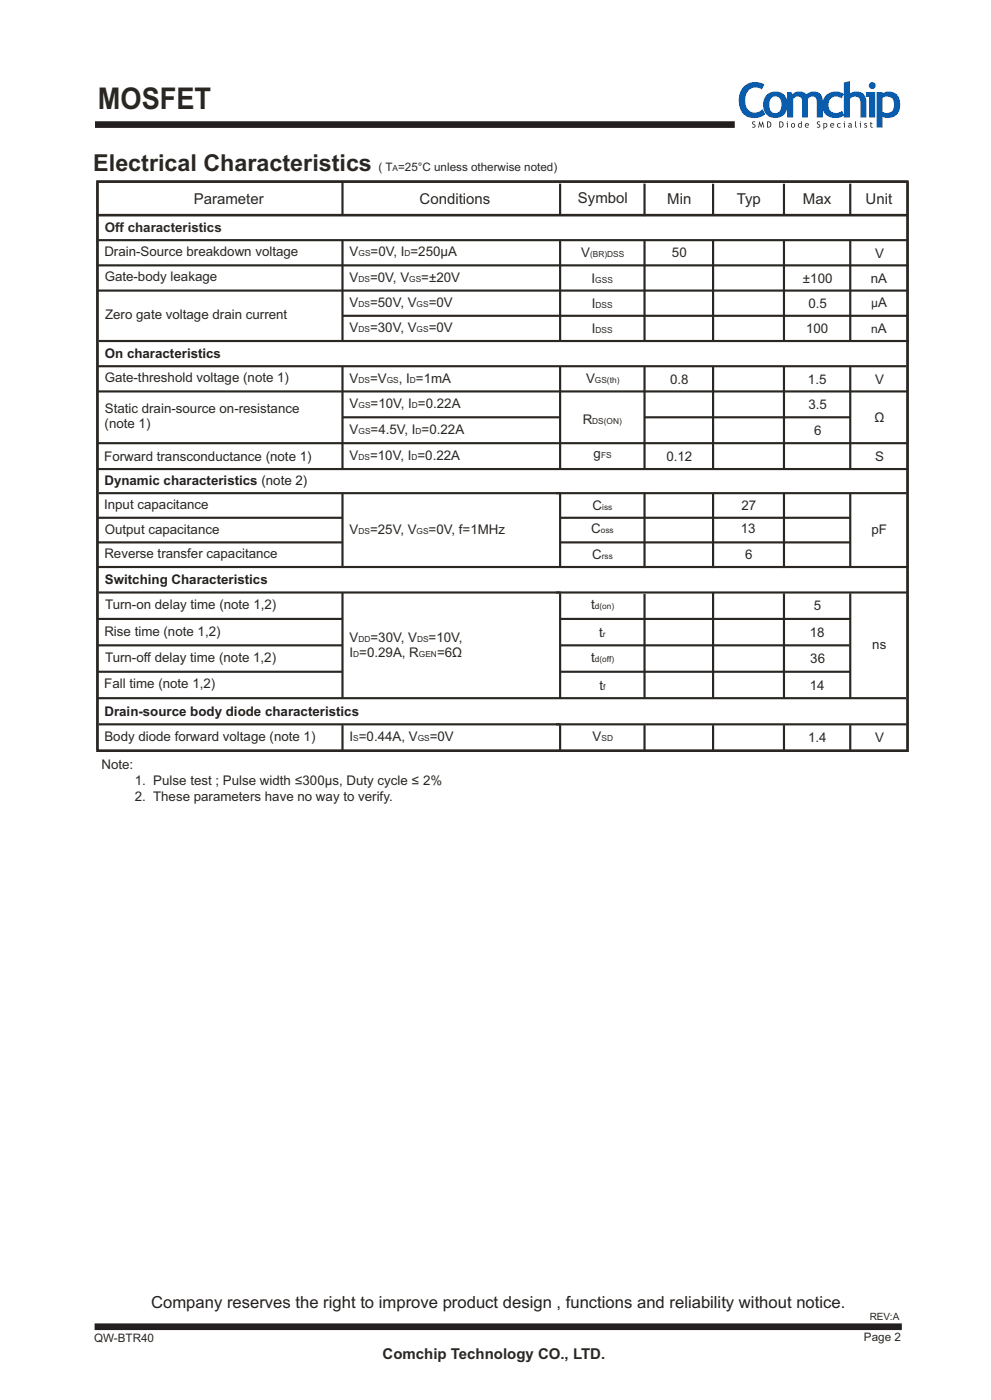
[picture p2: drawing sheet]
<svg xmlns="http://www.w3.org/2000/svg" width="210mm" height="297mm" viewBox="0 0 210 297" stroke-linecap="round" stroke-linejoin="round" font-family="sans-serif">
<path d="M20.1 26.4h135.5M20 281.2h171" fill="none" stroke="#231f20" stroke-width="1.4" stroke-linecap="butt"/>
<g fill="none" stroke="#2a2723" stroke-width=".46">
<path d="M20.5 38.5h171.7M20.6 38.6v120.3M72.5 38.5v7M118.6 38.9v6.8M136.5 38.9v6.9M151 38.9v6.8M166.1 38.9v6.8M180.1 38.9v6.8M192.2 38.6v120.1M20.4 56.2h172M20.5 45.6h171.7M20.5 50.9h171.6"/>
<path d="M20.7 45.6h171.3M72.5 51v21.5M118.6 51v21.3M136.5 51v21.2M151 50.8v21.7M166.1 50.9v21.3M180.1 51v21.3M20.5 61.6h171.6M20.7 77.6h171.3M20.9 72.3h171.6M72.5 77.5v21.8M72.6 66.9h119.5"/>
<path d="M118.6 77.5v21.8M136.5 77.5v21.9M151 77.7v21.6M166.1 77.7v21.7M180.1 77.6v21.8M20.5 93.9h171.8M20.5 99.4h171.7M20.5 83h171.8M72.6 88.4h46M136.5 88.4h43.6M20.6 109.7h51.9M20.6 114.9h52"/>
<path d="M20.9 104.5h97.8M72.5 104.6v15.7M117.8 104.5h74.2M118.6 109.7h61.4M118.6 114.9h61.5M118.6 104.4v15.9M136.5 104.4v16M151 104.5v15.9M166.1 104.4v16M180.1 104.4v15.9M20.6 120.2h171.8M20.6 131.2h51.9"/>
<path d="M20.6 136.8h51.9M20.9 125.6h97.8M72.5 125.6v22.3M117.8 125.6h74.2M118.5 131.2h61.6M118.6 125.8v22.3M118.6 136.8h61.3M136.5 125.9v22M151 125.6v22.5M166.1 125.8v22.3M180.1 125.8v22.2M20.6 148h171.3"/>
<path d="M20.6 142.4h51.9M20.6 159.1h171.8M20.9 153.5h97.8M72.5 153.7v5.3M117.8 153.5h74.2M118.6 153.7v5.3M118.6 142.4h61.5M136.5 153.7v5.3M151 153.7v5.3M166.1 153.7v5.3M180.1 153.7v5.3"/>
</g>
<path d="M20.6 38.5h171.6v120.6h-171.6z" fill="none" stroke="#2a2723" stroke-width=".53"/>
<g fill="#0a5dac">
<path d="M157.8 18.1a3.7 3.7 0 0 1 4.1-.2l-.5 1.1a2.17 2.17 0 0 0-2.4-.2 2.17 2.17 0 0 0-1.1 2 2.32 2.32 0 0 0 2.3 3l.7-.2 .6-.5 .6 1.1a3.4 3.4 0 0 1-3.9 .5 3.4 3.4 0 0 1-1.7-3.5l.2-1.5 .4-.8z"/>
<path d="M166.7 19.5h.9l.3 .5a2.19 2.19 0 0 1 2.9 0 1.98 1.98 0 0 1 2.2-.5 1.98 1.98 0 0 1 1.3 1.8v3.6h-1.3v-3.4a.99 .99 0 0 0-.7-1 .99 .99 0 0 0-1.2 .5v3.9h-1.2v-3.6a.98 .98 0 0 0-.8-.8 .98 .98 0 0 0-1.1 .5v3.9h-1.3z"/>
<path d="M175 20.2a3.1 3.1 0 0 1 3.8-.3l-.6 1a1.72 1.72 0 0 0-2.8 1.2 1.72 1.72 0 0 0 2.7 1.6l.2-.2 .5 1a3.1 3.1 0 0 1-4.4-.9 3.2 3.2 0 0 1 .6-3.4z"/>
<path d="M178.7 17.5l1.3-.3v2.6a2.12 2.12 0 0 1 2.3-.2 2.12 2.12 0 0 1 1.2 2v3.3h-1.3v-3.3a1.2 1.2 0 0 0-.9-1.1 1.2 1.2 0 0 0-1.3 .5v3.9h-1.3z"/>
<path d="M162.3 20.2a2.63 2.63 0 0 1 3.3-.5 2.63 2.63 0 0 1 1.2 3 2.62 2.62 0 0 1-3.1 2.3 2.62 2.62 0 0 1-2-3.3l.2-.8zM163.5 20.7a2.38 2.38 0 0 0 0 3.1 1.37 1.37 0 0 0 1.6-.1 1.37 1.37 0 0 0 .4-1.5 1.34 1.34 0 0 0-.4-1.4 1.34 1.34 0 0 0-1.4-.3z"/>
<path d="M184 18.1a.75 .75 0 0 1 1.5 0 .75 .75 0 0 1-1.5 0zM183.4 19.5h2v5.4h-1.3v-4.4h-.7z"/>
<path d="M185.7 19.5h1.2v.4a2.39 2.39 0 0 1 2.7-.1 2.39 2.39 0 0 1 1.1 2.4 2.59 2.59 0 0 1-3.8 2.6v2.2h-1.2zM186.9 20.8v2.9a1.53 1.53 0 0 0 1.7 .1 1.53 1.53 0 0 0 .8-1.6 1.47 1.47 0 0 0-.7-1.6 1.47 1.47 0 0 0-1.8 .2z"/>
</g>
<g fill="#231f20">
<path d="M159.4 25.8h.6l-.1 .1h-.4v.3a.44 .44 0 0 1 .5 .6 .44 .44 0 0 1-.7 .2l.1-.1a.24 .24 0 0 0 .4-.1 .24 .24 0 0 0-.2-.3l-.3-.3z"/>
<path d="M160.8 25.7l.4 1 .4-1 .3 1.3h-.2l-.2-.8-.3 .9-.3-.9-.1 .8h-.2z"/>
<path d="M173.1 25.8h.6l-.1 .1h-.4l.1 .3a.44 .44 0 0 1 .4 .6 .44 .44 0 0 1-.7 .2l.1-.1a.24 .24 0 0 0 .4-.1 .24 .24 0 0 0-.1-.3l-.4-.3z"/>
<path d="M177.4 26.2l.5-.1 .2 .1-.1 .1a.34 .34 0 0 0-.5 0 .34 .34 0 0 0 0 .5 .34 .34 0 0 0 .5 0l.1 .2a.5 .5 0 0 1-.7-.1 .5 .5 0 0 1 0-.7z"/>
<path d="M181.1 25.7h.2v1l.2 .4-.3-.2z"/>
<path d="M183.1 26.1h.5v.2l-.3-.1v.2a.36 .36 0 0 1 .3 .5 .36 .36 0 0 1-.6 .1l.1-.2 .2 .1 .2-.1-.4-.4z"/>
<path d="M184.4 25.9l.1-.1v.3h.3v.1h-.3v.5l.4 .3h-.4l-.1-.1v-.7h-.1z"/>
<path d="M162.5 25.7a.7 .7 0 0 1 .9 .7 .7 .7 0 0 1-.9 .6zM162.6 25.9v1a.49 .49 0 0 0 .6-.5 .49 .49 0 0 0-.6-.5z"/>
<path d="M165.1 25.7a.7 .7 0 0 1 .9 .7 .7 .7 0 0 1-.9 .6zM165.2 25.9v1a.49 .49 0 0 0 .6-.5 .49 .49 0 0 0-.6-.5z"/>
<path d="M166.7 25.8a.1 .1 0 0 1 .2 0 .1 .1 0 0 1-.2 0zM166.6 26.1h.3v.9h-.2v-.8z"/>
<path d="M167.5 26.5a.5 .5 0 0 1 1 0 .5 .5 0 0 1-1 0zM167.8 26.3v.5l.2 .1a.32 .32 0 0 0 .2-.4 .32 .32 0 0 0-.4-.2z"/>
<path d="M169.1 26.2l.6-.1v-.4h.1v1.3h-.1a.46 .46 0 0 1-.7-.2 .46 .46 0 0 1 .1-.6zM169.3 26.3l-.1 .5 .4 .1 .1-.6z"/>
<path d="M170.6 26.2a.42 .42 0 0 1 .5-.1 .42 .42 0 0 1 .2 .5h-.7l.2 .3 .4-.1 .1 .2a.5 .5 0 0 1-.7-.1 .5 .5 0 0 1 0-.7zM170.7 26.3l-.1 .2h.6l-.2-.3z"/>
<path d="M174.4 26.1l.2 .1a.46 .46 0 0 1 .6 .4 .46 .46 0 0 1-.6 .4v.4h-.2zM174.6 26.3v.6a.34 .34 0 0 0 .5-.3 .34 .34 0 0 0-.4-.4z"/>
<path d="M176 26.2a.42 .42 0 0 1 .5-.1 .42 .42 0 0 1 .2 .5h-.7l.2 .3 .3-.1 .1 .2a.5 .5 0 0 1-.7-.1 .5 .5 0 0 1 .1-.7zM176.1 26.3l-.1 .2h.5l-.1-.3z"/>
<path d="M178.8 25.8a.1 .1 0 0 1 .2 0 .1 .1 0 0 1-.2 0zM178.7 26.1h.3v.9h-.2v-.8z"/>
<path d="M179.7 26.2a.42 .42 0 0 1 .7 .3l.1 .6-.3-.2-.3 .2a.33 .33 0 0 1-.2-.5 .33 .33 0 0 1 .4-.2l.1 .1v-.2h-.4zM179.9 26.6v.3l.3-.1v-.2z"/>
<path d="M182.2 25.8a.1 .1 0 0 1 .2 0 .1 .1 0 0 1-.2 0zM182.1 26.1h.3v.9h-.2v-.8z"/>
</g>
<text font-size="6.3" fill="#2a2723" x="20.8" y="23">MOSFET</text>
<text font-size="4.9" fill="#2a2723" x="19.8" y="36.1">Electrical Characteristics</text>
<text font-size="3.5" fill="#231f20" x="32" y="277.2">Company reserves the right to improve product design , functions and reliability without notice.</text>
<g font-size="3.2" fill="#2a2723">
<text x="41.1" y="43.3">Parameter</text>
<text x="88.9" y="43.3">Conditions</text>
<text x="122.4" y="43">Symbol</text>
<text x="141.3" y="43.3">Min</text>
<text x="156" y="43.3">Typ</text>
<text x="170.1" y="43.3">Max</text>
<text x="183.3" y="43.3">Unit</text>
<text x="81" y="288">Comchip Technology CO., LTD.</text>
</g>
<g font-size="2.8" fill="#2a2723">
<text x="22.2" y="49.2">Off characteristics</text>
<text x="22.1" y="54.3">Drain-Source breakdown voltage</text>
<text x="22.2" y="59.6">Gate-body leakage</text>
<text x="74.1" y="54.3">V</text>
<text x="74.1" y="59.7">V</text>
<text x="78.4" y="59.7">=0V, V</text>
<text x="78.5" y="54.3">=0V, I =250μA</text>
<text x="89.2" y="59.7">=±20V</text>
<text x="123.1" y="54.4">V</text>
<text x="125.3" y="59.9">I</text>
<text x="142.3" y="54.6">50</text>
<text x="170.1" y="59.9">±100</text>
<text x="184.5" y="59.9">nA</text>
<text x="185.3" y="54.6">V</text>
<text x="74.1" y="65.1">V</text>
<text x="78.4" y="65.1">=50V, V</text>
<text x="90.8" y="65.1">=0V</text>
<text x="125.4" y="65.3">I</text>
<text x="171.2" y="65.2">0.5</text>
<text x="22.3" y="67.6">Zero gate voltage drain current</text>
<text x="74.1" y="70.4">V</text>
<text x="78.4" y="70.4">=30V, V</text>
<text x="90.8" y="70.4">=0V</text>
<text x="125.4" y="70.6">I</text>
<text x="170.7" y="70.6">100</text>
<text x="22.2" y="81">Gate-threshold voltage (note 1)</text>
<text x="74.1" y="81.1">V</text>
<text x="78.4" y="81.1">=V</text>
<text x="84.5" y="81.1">, I =1mA</text>
<text x="124.1" y="81.1">V</text>
<text x="141.9" y="81.3">0.8</text>
<text x="171.1" y="81.3">1.5</text>
<text x="185.3" y="81.3">V</text>
<text x="22.2" y="87.6">Static drain-source on-resistance</text>
<text x="74.1" y="86.5">V</text>
<text x="78.5" y="86.5">=10V, I =0.22A</text>
<text x="123.4" y="89.9">R</text>
<text x="171.2" y="86.7">3.5</text>
<text x="185.2" y="89.5">Ω</text>
<text x="22.2" y="90.7">(note 1)</text>
<text x="74.1" y="92">V</text>
<text x="78.5" y="92">=4.5V, I =0.22A</text>
<text x="172.4" y="92.2">6</text>
<text x="22.1" y="97.7">Forward transconductance (note 1)</text>
<text x="74.1" y="97.5">V</text>
<text x="78.4" y="97.5">=10V, I =0.22A</text>
<text x="125.7" y="97.1">g</text>
<text x="141.2" y="97.7">0.12</text>
<text x="185.4" y="97.7">S</text>
<text x="22.1" y="107.9">Input capacitance</text>
<text x="22.2" y="113.1">Output capacitance</text>
<text x="74.1" y="113.2">V</text>
<text x="78.4" y="113.2">=25V, V</text>
<text x="90.8" y="113.2">=0V, f=1MHz</text>
<text x="125.2" y="113">C</text>
<text x="125.5" y="108.1">C</text>
<text x="156.9" y="112.9">13</text>
<text x="157" y="108.1">27</text>
<text x="184.6" y="113.1">pF</text>
<text x="22.1" y="118.3">Reverse transfer capacitance</text>
<text x="125.4" y="118.6">C</text>
<text x="157.8" y="118.5">6</text>
<text x="22.3" y="129.1">Turn-on delay time (note 1,2)</text>
<text x="125.2" y="129.2">t</text>
<text x="172.4" y="129.3">5</text>
<text x="22.1" y="134.7">Rise time (note 1,2)</text>
<text x="74.1" y="136">V</text>
<text x="78.5" y="136">=30V, V</text>
<text x="90.8" y="136">=10V,</text>
<text x="126.9" y="134.9">t</text>
<text x="171.5" y="135">18</text>
<text x="184.8" y="137.5">ns</text>
<text x="22.3" y="140.3">Turn-off delay time (note 1,2)</text>
<text x="74.1" y="139.2">I =0.29A, R</text>
<text x="92.6" y="139.2">=6Ω</text>
<text x="125.2" y="140.4">t</text>
<text x="171.6" y="140.6">36</text>
<text x="22.1" y="145.9">Fall time (note 1,2)</text>
<text x="127" y="146.1">t</text>
<text x="171.5" y="146.2">14</text>
<text x="22.1" y="157">Body diode forward voltage (note 1)</text>
<text x="74.1" y="157.1">I =0.44A, V</text>
<text x="91" y="157.1">=0V</text>
<text x="125.5" y="157.1">V</text>
<text x="171.1" y="157.3">1.4</text>
<text x="185.3" y="157.3">V</text>
<text x="21.5" y="163">Note:</text>
<text x="28.6" y="166.3">1. Pulse test ; Pulse width ≤300µs, Duty cycle ≤ 2%</text>
<text x="28.6" y="169.8">2. These parameters have no way to verify.</text>
</g>
<g font-size="2.8" fill="#231f20">
<text x="22.2" y="75.9">On characteristics</text>
<text x="22.1" y="102.7">Dynamic characteristics (note 2)</text>
<text x="22.2" y="123.7">Switching Characteristics</text>
<text x="22.1" y="151.6">Drain-source body diode characteristics</text>
</g>
<g font-size="2.5" fill="#2a2723">
<text x="80.2" y="36.1">( T =25°C unless otherwise noted)</text>
<text x="184.5" y="65">μA</text>
<text x="184.6" y="70.6">nA</text>
<text x="19.9" y="284.3">QW-BTR40</text>
<text x="183" y="284.2">Page 2</text>
</g>
<text font-size="2.1" fill="#2a2723" x="184.2" y="279.8">REV:A</text>
<g font-size="1.8" fill="#2a2723">
<text x="83.1" y="36.1">A</text>
<text x="75.9" y="54.3">GS</text>
<text x="75.9" y="59.7">DS</text>
<text x="85.7" y="54.3">D</text>
<text x="86.7" y="59.7">GS</text>
<text x="125" y="54.4">(BR)DSS</text>
<text x="126.1" y="59.9">GSS</text>
<text x="75.9" y="65.1">DS</text>
<text x="88.3" y="65.1">GS</text>
<text x="126.1" y="65.3">DSS</text>
<text x="75.9" y="70.4">DS</text>
<text x="88.3" y="70.4">GS</text>
<text x="126.1" y="70.6">DSS</text>
<text x="75.9" y="81.1">DS</text>
<text x="81.9" y="81.1">GS</text>
<text x="86.8" y="81.1">D</text>
<text x="126" y="81.1">GS(th)</text>
<text x="75.9" y="86.5">GS</text>
<text x="87.3" y="86.5">D</text>
<text x="125.5" y="89.9">DS(ON)</text>
<text x="75.9" y="92">GS</text>
<text x="88" y="92">D</text>
<text x="75.9" y="97.5">DS</text>
<text x="87.2" y="97.5">D</text>
<text x="127.3" y="97.1">FS</text>
<text x="75.9" y="113.2">DS</text>
<text x="88.2" y="113.2">GS</text>
<text x="127.3" y="113">oss</text>
<text x="127.6" y="108.1">iss</text>
<text x="127.5" y="118.6">rss</text>
<text x="126" y="129.2">d(on)</text>
<text x="75.9" y="136">DD</text>
<text x="88.3" y="136">DS</text>
<text x="127.7" y="134.9">r</text>
<text x="74.8" y="139.2">D</text>
<text x="88.7" y="139.2">GEN</text>
<text x="126" y="140.4">d(off)</text>
<text x="127.7" y="146.1">f</text>
<text x="74.8" y="157.1">S</text>
<text x="88.5" y="157.1">GS</text>
<text x="127.4" y="157.1">SD</text>
</g>
</svg>
